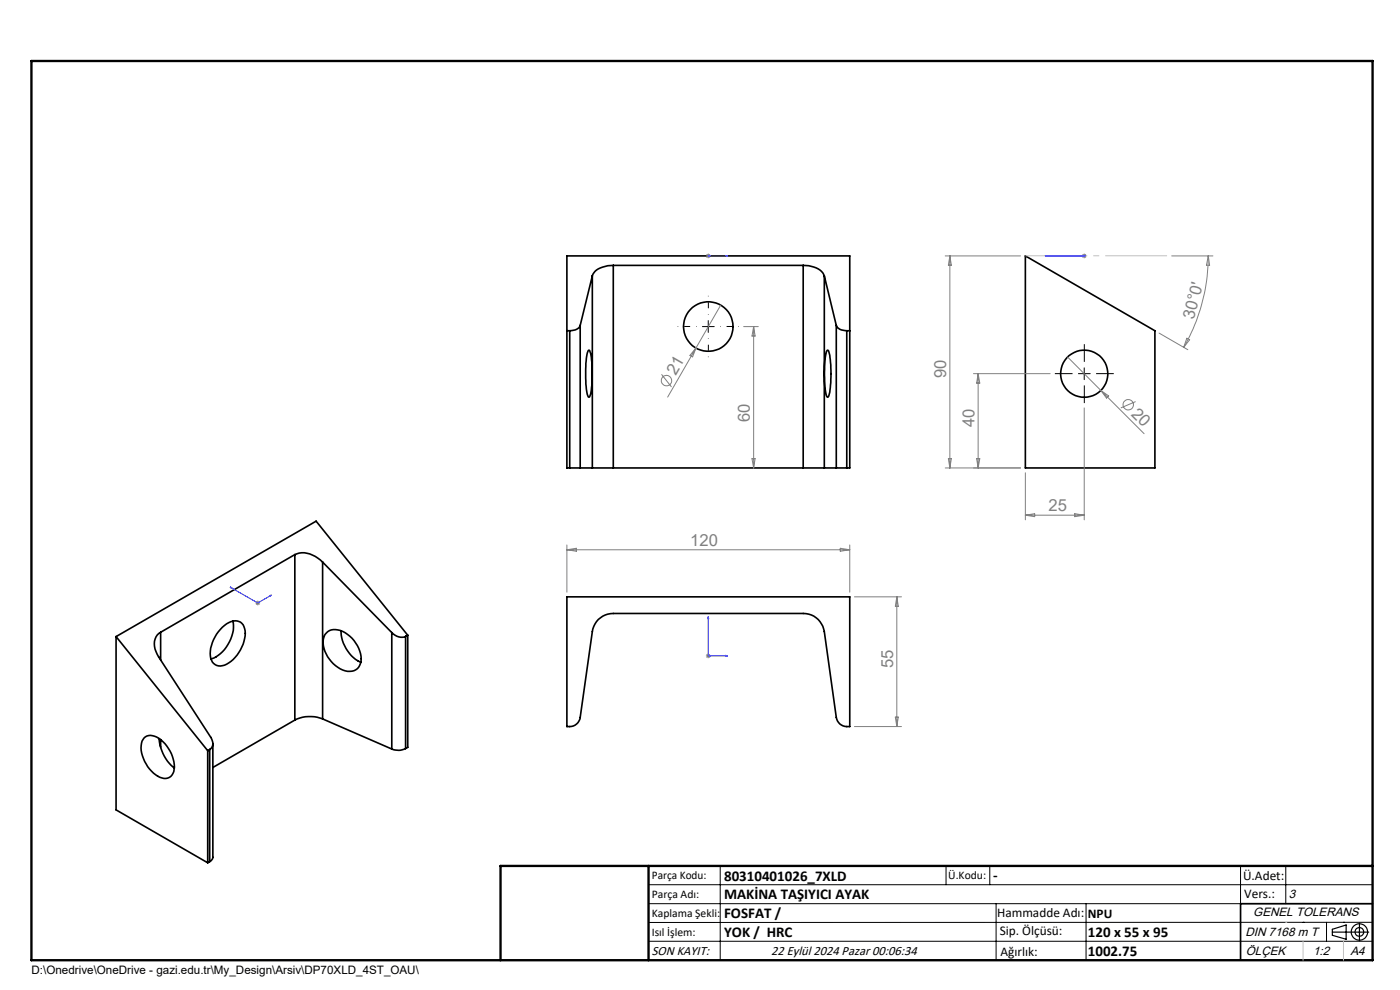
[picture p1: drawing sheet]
<svg xmlns="http://www.w3.org/2000/svg" width="297mm" height="210mm" viewBox="0 0 297 210" stroke-linecap="round" stroke-linejoin="round" font-family="sans-serif">
<g fill="none" stroke="#000" stroke-width=".35">
<path d="M125.7 58.5l-2.6 10.5M125.7 58.5v40.8M130.1 56.3a4.8 4.8 0 0 0-4.3 1.9l-.1 .3M130.1 56.3h40.3M130.1 56.3v43M170.4 56.3a4.5 4.5 0 0 1 4.5 2.2M170.4 56.3v43M174.9 58.5l2.5 10.5M174.9 58.5v40.8M217.5 54.3l27.5 15.9v29.1h-27.5zM120.3 70.2h.6M120.9 70.2v29.1"/>
<path d="M123.1 69a2.15 2.15 0 0 1-2.2 1.2M123.1 69v30.3M124.8 74.4l.2-.1a9.6 9.6 0 0 1 .6 5v2.4a4 4 0 0 1-.6 2.6 2.9 2.9 0 0 1-.6-2.3l-.1-4.9zM175.5 74.3h.1a10.9 10.9 0 0 1 .7 5l-.1 1.9a6.1 6.1 0 0 1-.6 3.1 5.3 5.3 0 0 1-.7-3.5l.1-4.3 .3-1.6zM177.4 69a2.15 2.15 0 0 0 2.2 1.2M177.4 69v30.3M179.6 70.2v29.1M179.6 70.2h.7M120.9 99.3h2.2M120.9 99.3h-.6v-45h60v45h-.7M123.1 99.3h2.6M125.7 99.3h4.4"/>
<path d="M130.1 99.3h40.3M170.4 99.3h4.5M174.9 99.3h2.5M177.4 99.3h2.2M62.5 117.6a5.2 5.2 0 0 1 5.9 1.6M62.5 117.6l-28.4 16.5M62.5 117.6v35.1M68.4 119.2l14.7 15M68.4 119.2v33.3M24.6 135l19.5 24.2M24.6 135v36.8l19.5 11.2M34.1 134.1a3.3 3.3 0 0 0-.8 4.7l11.4 17.6a1.75 1.75 0 0 1-.2 2.6"/>
<path d="M34.1 134.1v5.9M47.2 133.1a3.1 3.1 0 0 1 4.1-.9 4.6 4.6 0 0 1 0 5.1 6.4 6.4 0 0 1-4.6 4 2.23 2.23 0 0 1-2.1-2.7 8.3 8.3 0 0 1 2.6-5.5zM49.4 131.8a7.5 7.5 0 0 1-4.6 8M69.2 134.3a3.3 3.3 0 0 1 4.5 .3 6.3 6.3 0 0 1 2.8 6.1 2.56 2.56 0 0 1-3.8 1.4 6.7 6.7 0 0 1-4.1-6.6l.3-.9zM72.4 133.8a7.5 7.5 0 0 0 4.2 6.7M83.1 134.2a2.62 2.62 0 0 0 2.9 .8M83.1 134.2v24.7M86 135v23.8M86.5 134.8l-19.4-24.2-42.5 24.4M86.5 134.8l-.5 .2M86.5 134.8v23.7l-.5 .3M120.3 126.6h60v27.5a2.41 2.41 0 0 1-2.9-1.9l-2.5-18.2a4.5 4.5 0 0 0-4.5-3.9h-40.3a4.5 4.5 0 0 0-4.4 3.9l-2.6 18.2a2.36 2.36 0 0 1-2.8 1.9z"/>
<path d="M30.6 156.6a2.34 2.34 0 0 1 3.1 0 7.3 7.3 0 0 1 3.2 7.1 2.1 2.1 0 0 1-3.5 .9 7.2 7.2 0 0 1-3.3-7.4zM33.7 156.7a9 9 0 0 0 3.3 6.2M34.1 156.9v1.6M44.1 159.2v23.8M44.5 159l-.4 .2M44.5 159v23.8M45.2 157.8v24.2l-.3 .4-.4 .4M62.5 152.7l-17.3 10.1M68.4 152.5a7.3 7.3 0 0 0-5.9 .2M68.4 152.5l14.7 6.4M86 158.8a3.4 3.4 0 0 1-2.9 .1M44.5 182.8l-.4 .2"/>
<path d="M291.2 191.7h-28v12"/>
<circle cx="150.3" cy="69.3" r="5.3"/>
<circle cx="230" cy="79.3" r="5"/>
</g>
<g fill="none" stroke="#808080" stroke-width=".21">
<path d="M149.8 54.3h.9M149.9 53.9l.7 .7M150.2 53.8v1M150.6 53.9l-.7 .7M200.5 54.3h16M201.5 54.3v45M201.5 54.3l.3 2h-.6zM229.5 54.3h1M229.7 53.9l.7 .7M230 53.8v1M230.4 53.9l-.7 .7M248.6 54.3h8.7"/>
<path d="M256.3 54.3a39.4 39.4 0 0 1-5.2 19.4M256.3 54.3l.3 2h-.7zM140.3 79.4l2.2 2.7M147.6 73.8l-6 10.4M147.6 73.8l-.7 1.9-.5-.3zM152.9 64.7l-5.3 9.1M157.8 69.3h3.1M159.9 69.3v30M159.9 69.3l.3 2h-.7zM206.5 79.3h16.3M207.5 79.3v20M207.5 79.3l.4 2h-.7z"/>
<path d="M226.5 75.7l7 7.1M245.9 70.7l6.1 3.5M251.8 71.7l.6 .4-1.3 1.6zM159.5 97.3h.7l-.3 2zM200.5 99.3h16M201.2 97.3h.6l-.3 2zM207.2 97.3h.7l-.4 2zM230 86.5v23.8M233.5 82.8l9.2 9.2M233.5 82.8l1.7 1.2-.5 .4zM240.9 85.2l-3.1 1.3M120.3 115.6v10"/>
<path d="M120.3 116.6h60M120.3 116.6l2-.3v.6zM178.3 116.3l2 .3-2 .3zM180.3 115.6v10M217.5 100.3v10M217.5 109.3h12.5M217.5 109.3l2-.3v.6zM228 109l2 .3-2 .3zM54.2 127.9h1M54.3 127.6l.7 .7M54.7 127.4v1M55 127.6l-.7 .7"/>
<path d="M149.8 139.1h.9M149.9 138.8l.7 .7M150.2 138.6v1M150.6 138.8l-.7 .7M181.3 126.6h9.9M190.3 126.6v27.5M190.3 126.6l.3 2h-.7zM181.3 154.1h9.9M189.9 152.1h.7l-.3 2z"/>
<circle cx="141.4" cy="80.7" r="1.1"/>
<circle cx="239.4" cy="85.9" r="1.1"/>
</g>
<g fill="none" stroke="#000" stroke-width=".25">
<path d="M282.6 197.7h7.8M282.6 197.1l3-.9v3l-3-.8zM288.4 195.8v3.8M106.2 203.7h185"/>
<circle cx="288.4" cy="197.7" r="1.74"/>
<circle cx="288.4" cy="197.7" r=".93"/>
</g>
<g fill="none" stroke="#00f" stroke-width=".21">
<path d="M150.1 54.3h.3zM150.2 54.3h.1M150.2 54.3h4.2M154.4 54.3h-.4h.4M221.7 54.3h.4h-.4M221.7 54.3h8.3M229.9 54.3h.2zM230 54.3h.1M48.8 124.5l5.9 3.4 2.9-1.7M48.8 124.5l.3 .1-.1 .1zM57.3 126.3l.3-.1-.2 .2zM150.2 130.8v8.3h4.2"/>
<path d="M150.2 130.8l.2 .4h-.3zM154 139l.4 .1-.4 .1z"/>
</g>
<path d="M147.8 69.3h-4M150.3 66.8v-4M150.3 71.8v4M152.8 69.3h4" fill="none" stroke="#000" stroke-width=".21" stroke-dasharray="15.2 1.3 1.3 1.3" stroke-dashoffset="15.1" stroke-linecap="butt"/>
<path d="M227.5 79.3h-3.7M230 76.8v-3.8M232.5 79.3h3.8M230 81.8v3.7" fill="none" stroke="#000" stroke-width=".21" stroke-dasharray="15.2 1.3 1.3 1.3" stroke-linecap="butt"/>
<path d="M217.5 54.3h30.1" fill="none" stroke="#c0c0c0" stroke-width=".21" stroke-dasharray="15.2 1.3 1.3 1.3" stroke-dashoffset="2.1" stroke-linecap="butt"/>
<g fill="none" stroke="#000" stroke-width=".21">
<path d="M149 69.3h2.5M150.2 68v2.5M228.8 79.3h2.5M230 78v2.5M137.6 187.7h153.6M137.6 191.7h153.6M137.6 199.7h153.6M152.8 183.7v20M200.7 183.7v4M210 183.7v4M211.3 191.7v12M230.4 191.7v12"/>
<path d="M263.2 183.7v20M272.8 183.7v8M276.4 195.6h.1M281.4 195.6v4.1M285 195.6h.1M291.2 195.6l-153.6 .1"/>
</g>
<path d="M6.7 12.9h284.5v190.8h-284.5zM137.6 183.7v20M291.2 183.7h-185v20" fill="none" stroke="#000" stroke-width=".5"/>
<path d="M276.4 199.7v4M285 199.7v4" fill="none" stroke="#c0c0c0" stroke-width=".21"/>
<path d="M272.8 195.6h.1" fill="none" stroke="#c0c0c0" stroke-width=".25"/>
<g fill="#00f">
<path d="M154 139l.4 .1-.4 .1zM150.2 130.8l.2 .4h-.3z"/>
<path d="M154 54.3h.4zM150.1 54.3h.3z"/>
<path d="M229.9 54.3h.2zM221.7 54.3h.4z"/>
<path d="M57.3 126.3l.3-.1-.2 .2zM48.8 124.5l.3 .1-.1 .1z"/>
</g>
<g font-size="3.5" fill="#808080">
<text x="253.2" y="67.9" transform="rotate(-75 253.2 67.9)">30°0'</text>
<text x="143.3" y="79.7" transform="rotate(-60 143.3 79.7)">21</text>
<text x="200.7" y="80.2" transform="rotate(-90 200.7 80.2)">90</text>
<text x="159.1" y="89.6" transform="rotate(-90 159.1 89.6)">60</text>
<text x="239.8" y="88" transform="rotate(45 239.8 88)">20</text>
<text x="206.7" y="90.6" transform="rotate(-90 206.7 90.6)">40</text>
<text x="222.4" y="108.5">25</text>
<text x="146.4" y="115.8">120</text>
<text x="189.5" y="141.6" transform="rotate(-90 189.5 141.6)">55</text>
</g>
<g font-size="3.2">
<text x="153.6" y="186.8">80310401026_7XLD</text>
<text x="153.6" y="190.8">MAKİNA TAŞIYICI AYAK</text>
<text x="210.7" y="186.6">-</text>
<text x="153.6" y="194.8">FOSFAT /</text>
<text x="153.6" y="198.8">YOK / HRC</text>
<text x="230.8" y="198.7">120 x 55 x 95</text>
<text x="230.8" y="202.8">1002.75</text>
</g>
<g font-size="2.8">
<text x="263.7" y="186.7">Ü.Adet:</text>
<text x="263.9" y="190.5">Vers.:</text>
<text x="211.5" y="194.5">Hammadde Adı:</text>
<text x="230.8" y="194.7">NPU</text>
<text x="138.3" y="202.6">SON KAYIT:</text>
<text x="163.6" y="202.6">22 Eylül 2024 Pazar 00:06:34</text>
<text x="212.1" y="198.4">Sip. Ölçüsü:</text>
<text x="212.2" y="202.7">Ağırlık:</text>
</g>
<g font-size="2.6">
<text x="273.4" y="190.4">3</text>
<text x="265.9" y="194.4">GENEL TOLERANS</text>
<text x="264.2" y="198.5">DIN 7168 m T</text>
<text x="264.3" y="202.6">ÖLÇEK</text>
<text x="278.5" y="202.6">1:2</text>
<text x="286.5" y="202.6">A4</text>
</g>
<g font-size="2.5">
<text x="138.3" y="186.4">Parça Kodu:</text>
<text x="138.3" y="190.5">Parça Adı:</text>
<text x="201.2" y="186.5">Ü.Kodu:</text>
<text x="138.3" y="194.5">Kaplama Şekli:</text>
<text x="138.3" y="198.6">Isıl İşlem:</text>
<text x="6.7" y="206.7">D:\Onedrive\OneDrive - gazi.edu.tr\My_Design\Arsiv\DP70XLD_4ST_OAU\</text>
</g>
</svg>
